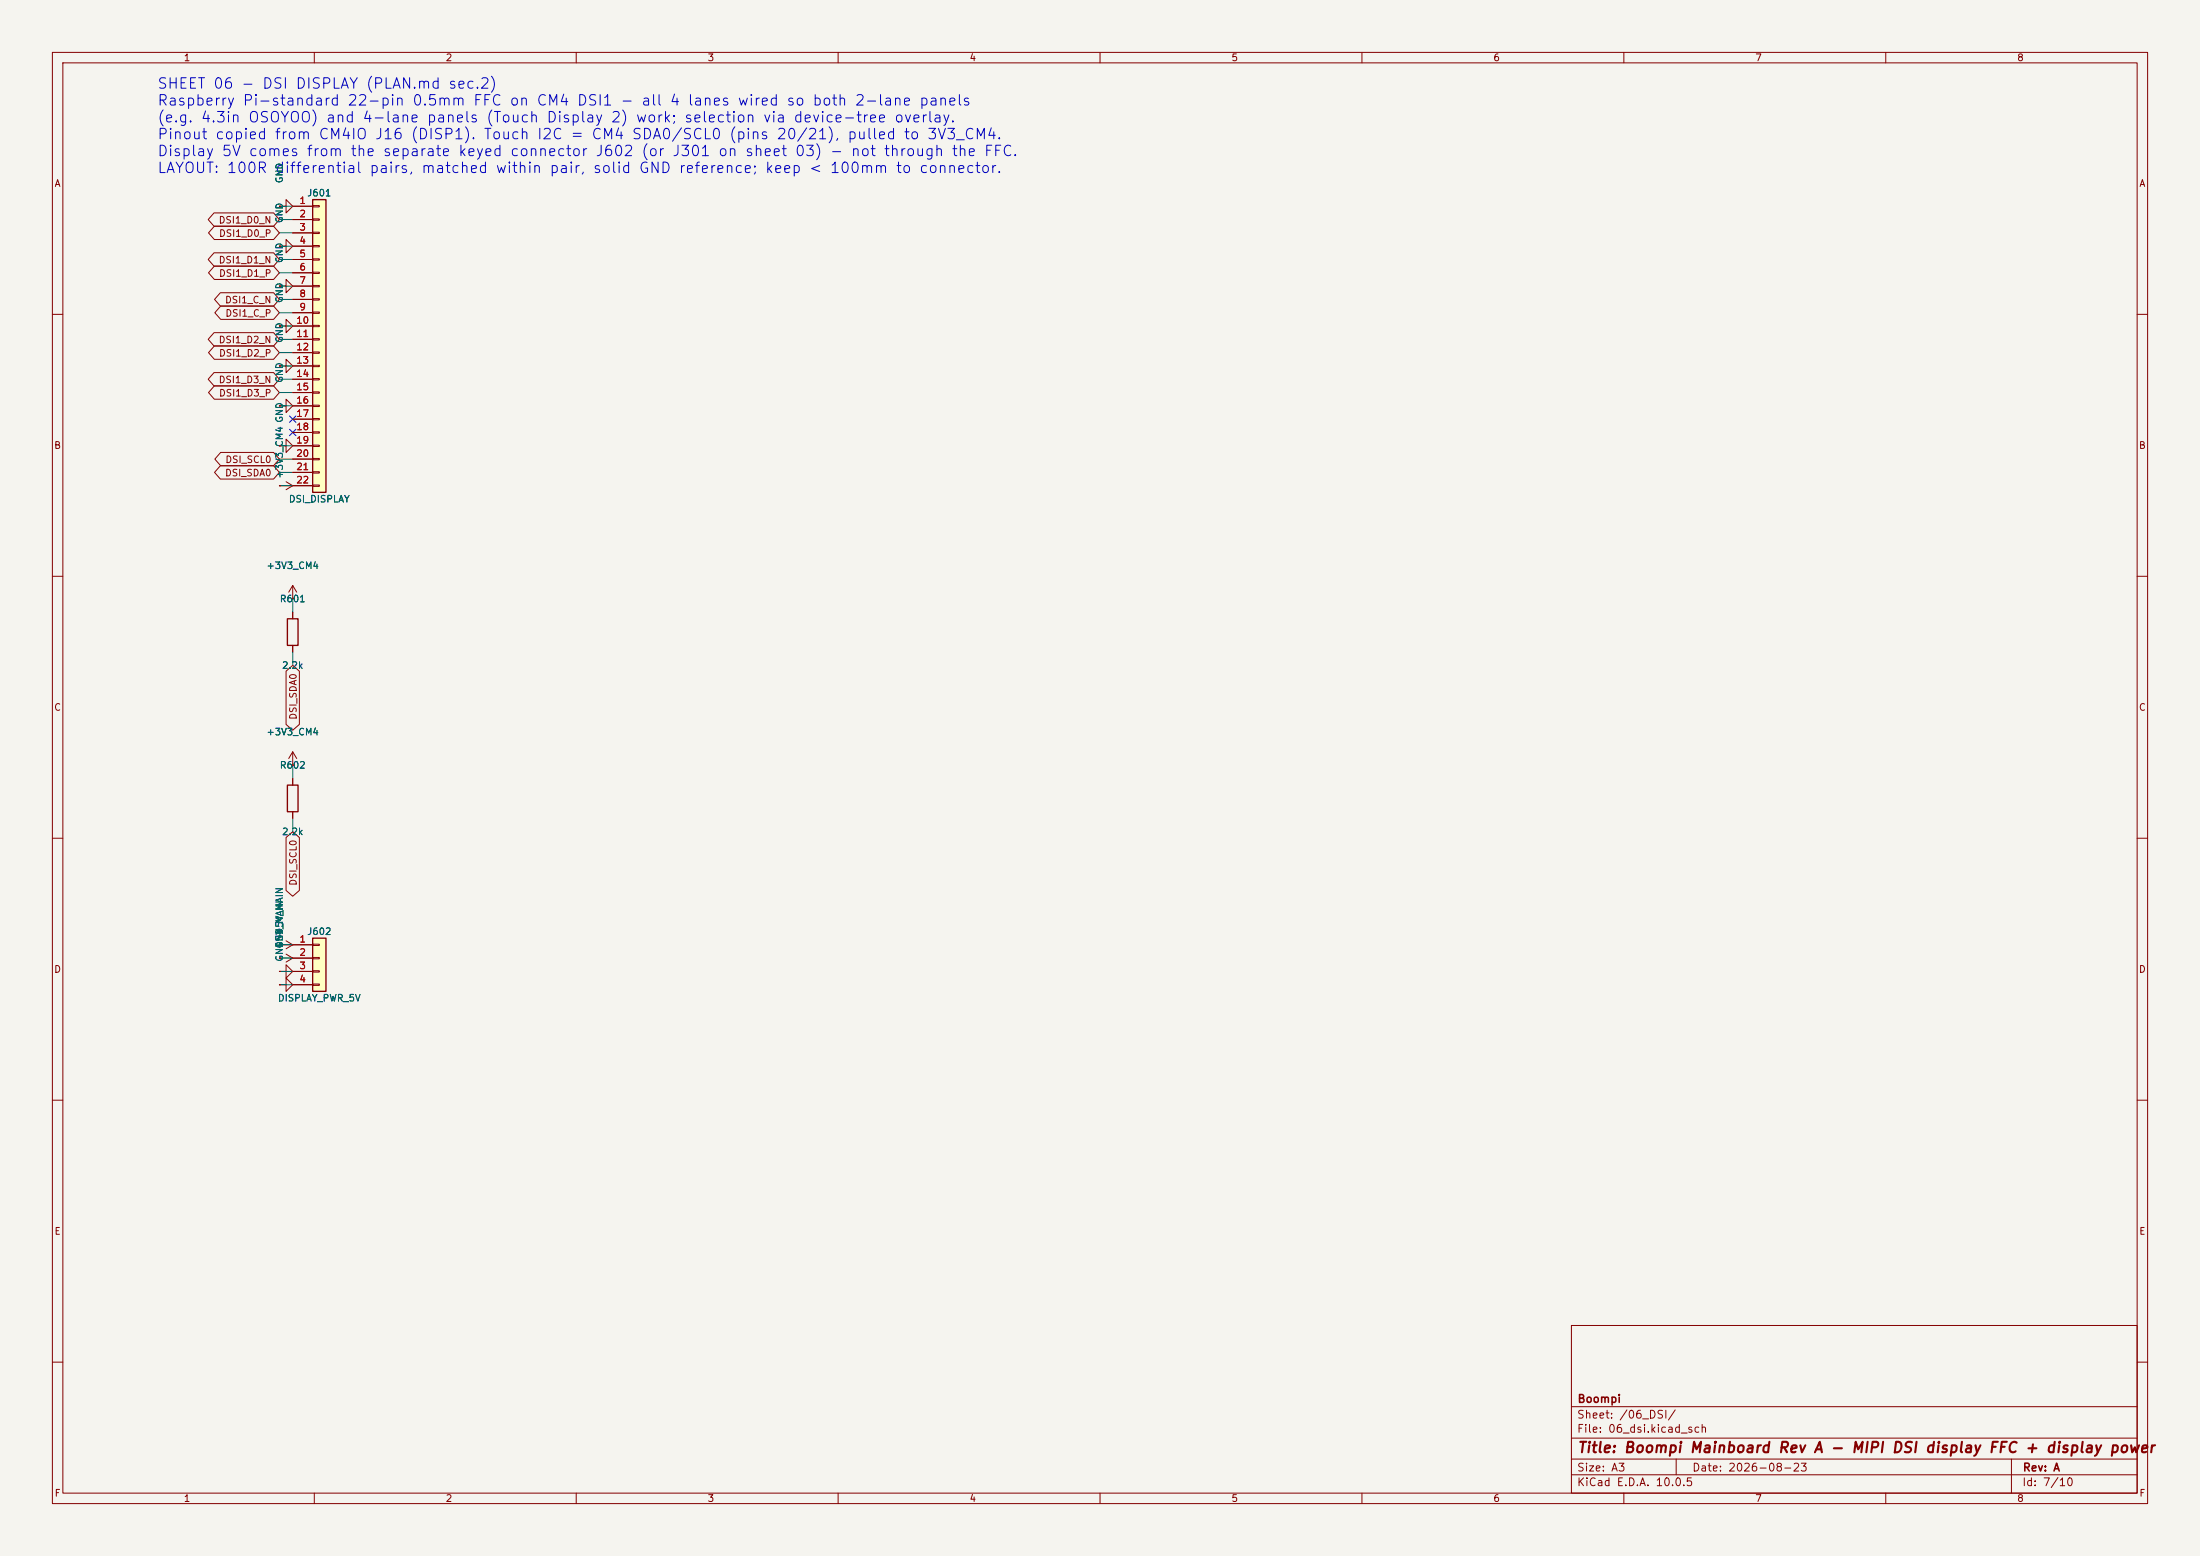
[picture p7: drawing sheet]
(kicad_sch
 (version 20260306)
 (generator "eeschema")
 (generator_version "10.0")
 (paper "A3")
 (title_block
  (title "Boompi Mainboard Rev A - MIPI DSI display FFC + display power")
  (date "2026-08-23")
  (rev "A")
  (company "Boompi"))
 (lib_symbols
  (symbol "Connector_Generic:Conn_01x04"
   (pin_names
    (offset 1.016) (hide yes)) (exclude_from_sim no) (in_bom yes) (on_board yes)
   (in_pos_files yes)
   (duplicate_pin_numbers_are_jumpers no)
   (property "Reference" "J" (at 0 5.08 0) (show_name no) (do_not_autoplace no) (effects (font (size 1.27 1.27))))
   (property "Value" "Conn_01x04" (at 0 -7.62 0) (show_name no) (do_not_autoplace no) (effects (font (size 1.27 1.27))))
   (property "Footprint" "" (at 0 0 0) (show_name no) (do_not_autoplace no) (hide yes) (effects (font (size 1.27 1.27))))
   (property "Datasheet" "" (at 0 0 0) (show_name no) (do_not_autoplace no) (hide yes) (effects (font (size 1.27 1.27))))
   (property "Description" "Generic connector, single row, 01x04, script generated (kicad-library-utils/schlib/autogen/connector/)" (at 0 0 0) (show_name no) (do_not_autoplace no) (hide yes) (effects (font (size 1.27 1.27))))
   (symbol "Conn_01x04_1_1"
    (rectangle (start -1.27 3.81) (end 1.27 -6.35) (stroke (width 0.254) (type default)) (fill (type background)))
    (rectangle (start -1.27 2.667) (end 0 2.413) (stroke (width 0.1524) (type default)) (fill (type none)))
    (rectangle (start -1.27 0.127) (end 0 -0.127) (stroke (width 0.1524) (type default)) (fill (type none)))
    (rectangle (start -1.27 -2.413) (end 0 -2.667) (stroke (width 0.1524) (type default)) (fill (type none)))
    (rectangle (start -1.27 -4.953) (end 0 -5.207) (stroke (width 0.1524) (type default)) (fill (type none)))
    (pin passive line (at -5.08 2.54 0) (length 3.81) (name "Pin_1" (effects (font (size 1.27 1.27)))) (number "1" (effects (font (size 1.27 1.27)))))
    (pin passive line (at -5.08 0 0) (length 3.81) (name "Pin_2" (effects (font (size 1.27 1.27)))) (number "2" (effects (font (size 1.27 1.27)))))
    (pin passive line (at -5.08 -2.54 0) (length 3.81) (name "Pin_3" (effects (font (size 1.27 1.27)))) (number "3" (effects (font (size 1.27 1.27)))))
    (pin passive line (at -5.08 -5.08 0) (length 3.81) (name "Pin_4" (effects (font (size 1.27 1.27)))) (number "4" (effects (font (size 1.27 1.27))))))
   (embedded_fonts no))
  (symbol "Connector_Generic:Conn_01x22"
   (pin_names
    (offset 1.016) (hide yes)) (exclude_from_sim no) (in_bom yes) (on_board yes)
   (in_pos_files yes)
   (duplicate_pin_numbers_are_jumpers no)
   (property "Reference" "J" (at 0 27.94 0) (show_name no) (do_not_autoplace no) (effects (font (size 1.27 1.27))))
   (property "Value" "Conn_01x22" (at 0 -30.48 0) (show_name no) (do_not_autoplace no) (effects (font (size 1.27 1.27))))
   (property "Footprint" "" (at 0 0 0) (show_name no) (do_not_autoplace no) (hide yes) (effects (font (size 1.27 1.27))))
   (property "Datasheet" "" (at 0 0 0) (show_name no) (do_not_autoplace no) (hide yes) (effects (font (size 1.27 1.27))))
   (property "Description" "Generic connector, single row, 01x22, script generated (kicad-library-utils/schlib/autogen/connector/)" (at 0 0 0) (show_name no) (do_not_autoplace no) (hide yes) (effects (font (size 1.27 1.27))))
   (symbol "Conn_01x22_1_1"
    (rectangle (start -1.27 26.67) (end 1.27 -29.21) (stroke (width 0.254) (type default)) (fill (type background)))
    (rectangle (start -1.27 25.527) (end 0 25.273) (stroke (width 0.1524) (type default)) (fill (type none)))
    (rectangle (start -1.27 22.987) (end 0 22.733) (stroke (width 0.1524) (type default)) (fill (type none)))
    (rectangle (start -1.27 20.447) (end 0 20.193) (stroke (width 0.1524) (type default)) (fill (type none)))
    (rectangle (start -1.27 17.907) (end 0 17.653) (stroke (width 0.1524) (type default)) (fill (type none)))
    (rectangle (start -1.27 15.367) (end 0 15.113) (stroke (width 0.1524) (type default)) (fill (type none)))
    (rectangle (start -1.27 12.827) (end 0 12.573) (stroke (width 0.1524) (type default)) (fill (type none)))
    (rectangle (start -1.27 10.287) (end 0 10.033) (stroke (width 0.1524) (type default)) (fill (type none)))
    (rectangle (start -1.27 7.747) (end 0 7.493) (stroke (width 0.1524) (type default)) (fill (type none)))
    (rectangle (start -1.27 5.207) (end 0 4.953) (stroke (width 0.1524) (type default)) (fill (type none)))
    (rectangle (start -1.27 2.667) (end 0 2.413) (stroke (width 0.1524) (type default)) (fill (type none)))
    (rectangle (start -1.27 0.127) (end 0 -0.127) (stroke (width 0.1524) (type default)) (fill (type none)))
    (rectangle (start -1.27 -2.413) (end 0 -2.667) (stroke (width 0.1524) (type default)) (fill (type none)))
    (rectangle (start -1.27 -4.953) (end 0 -5.207) (stroke (width 0.1524) (type default)) (fill (type none)))
    (rectangle (start -1.27 -7.493) (end 0 -7.747) (stroke (width 0.1524) (type default)) (fill (type none)))
    (rectangle (start -1.27 -10.033) (end 0 -10.287) (stroke (width 0.1524) (type default)) (fill (type none)))
    (rectangle (start -1.27 -12.573) (end 0 -12.827) (stroke (width 0.1524) (type default)) (fill (type none)))
    (rectangle (start -1.27 -15.113) (end 0 -15.367) (stroke (width 0.1524) (type default)) (fill (type none)))
    (rectangle (start -1.27 -17.653) (end 0 -17.907) (stroke (width 0.1524) (type default)) (fill (type none)))
    (rectangle (start -1.27 -20.193) (end 0 -20.447) (stroke (width 0.1524) (type default)) (fill (type none)))
    (rectangle (start -1.27 -22.733) (end 0 -22.987) (stroke (width 0.1524) (type default)) (fill (type none)))
    (rectangle (start -1.27 -25.273) (end 0 -25.527) (stroke (width 0.1524) (type default)) (fill (type none)))
    (rectangle (start -1.27 -27.813) (end 0 -28.067) (stroke (width 0.1524) (type default)) (fill (type none)))
    (pin passive line (at -5.08 25.4 0) (length 3.81) (name "Pin_1" (effects (font (size 1.27 1.27)))) (number "1" (effects (font (size 1.27 1.27)))))
    (pin passive line (at -5.08 22.86 0) (length 3.81) (name "Pin_2" (effects (font (size 1.27 1.27)))) (number "2" (effects (font (size 1.27 1.27)))))
    (pin passive line (at -5.08 20.32 0) (length 3.81) (name "Pin_3" (effects (font (size 1.27 1.27)))) (number "3" (effects (font (size 1.27 1.27)))))
    (pin passive line (at -5.08 17.78 0) (length 3.81) (name "Pin_4" (effects (font (size 1.27 1.27)))) (number "4" (effects (font (size 1.27 1.27)))))
    (pin passive line (at -5.08 15.24 0) (length 3.81) (name "Pin_5" (effects (font (size 1.27 1.27)))) (number "5" (effects (font (size 1.27 1.27)))))
    (pin passive line (at -5.08 12.7 0) (length 3.81) (name "Pin_6" (effects (font (size 1.27 1.27)))) (number "6" (effects (font (size 1.27 1.27)))))
    (pin passive line (at -5.08 10.16 0) (length 3.81) (name "Pin_7" (effects (font (size 1.27 1.27)))) (number "7" (effects (font (size 1.27 1.27)))))
    (pin passive line (at -5.08 7.62 0) (length 3.81) (name "Pin_8" (effects (font (size 1.27 1.27)))) (number "8" (effects (font (size 1.27 1.27)))))
    (pin passive line (at -5.08 5.08 0) (length 3.81) (name "Pin_9" (effects (font (size 1.27 1.27)))) (number "9" (effects (font (size 1.27 1.27)))))
    (pin passive line (at -5.08 2.54 0) (length 3.81) (name "Pin_10" (effects (font (size 1.27 1.27)))) (number "10" (effects (font (size 1.27 1.27)))))
    (pin passive line (at -5.08 0 0) (length 3.81) (name "Pin_11" (effects (font (size 1.27 1.27)))) (number "11" (effects (font (size 1.27 1.27)))))
    (pin passive line (at -5.08 -2.54 0) (length 3.81) (name "Pin_12" (effects (font (size 1.27 1.27)))) (number "12" (effects (font (size 1.27 1.27)))))
    (pin passive line (at -5.08 -5.08 0) (length 3.81) (name "Pin_13" (effects (font (size 1.27 1.27)))) (number "13" (effects (font (size 1.27 1.27)))))
    (pin passive line (at -5.08 -7.62 0) (length 3.81) (name "Pin_14" (effects (font (size 1.27 1.27)))) (number "14" (effects (font (size 1.27 1.27)))))
    (pin passive line (at -5.08 -10.16 0) (length 3.81) (name "Pin_15" (effects (font (size 1.27 1.27)))) (number "15" (effects (font (size 1.27 1.27)))))
    (pin passive line (at -5.08 -12.7 0) (length 3.81) (name "Pin_16" (effects (font (size 1.27 1.27)))) (number "16" (effects (font (size 1.27 1.27)))))
    (pin passive line (at -5.08 -15.24 0) (length 3.81) (name "Pin_17" (effects (font (size 1.27 1.27)))) (number "17" (effects (font (size 1.27 1.27)))))
    (pin passive line (at -5.08 -17.78 0) (length 3.81) (name "Pin_18" (effects (font (size 1.27 1.27)))) (number "18" (effects (font (size 1.27 1.27)))))
    (pin passive line (at -5.08 -20.32 0) (length 3.81) (name "Pin_19" (effects (font (size 1.27 1.27)))) (number "19" (effects (font (size 1.27 1.27)))))
    (pin passive line (at -5.08 -22.86 0) (length 3.81) (name "Pin_20" (effects (font (size 1.27 1.27)))) (number "20" (effects (font (size 1.27 1.27)))))
    (pin passive line (at -5.08 -25.4 0) (length 3.81) (name "Pin_21" (effects (font (size 1.27 1.27)))) (number "21" (effects (font (size 1.27 1.27)))))
    (pin passive line (at -5.08 -27.94 0) (length 3.81) (name "Pin_22" (effects (font (size 1.27 1.27)))) (number "22" (effects (font (size 1.27 1.27))))))
   (embedded_fonts no))
  (symbol "Device:R"
   (pin_numbers (hide yes))
   (pin_names
    (offset 0)) (exclude_from_sim no) (in_bom yes) (on_board yes)
   (in_pos_files yes)
   (duplicate_pin_numbers_are_jumpers no)
   (property "Reference" "R" (at 2.032 0 90) (show_name no) (do_not_autoplace no) (effects (font (size 1.27 1.27))))
   (property "Value" "R" (at 0 0 90) (show_name no) (do_not_autoplace no) (effects (font (size 1.27 1.27))))
   (property "Footprint" "" (at -1.778 0 90) (show_name no) (do_not_autoplace no) (hide yes) (effects (font (size 1.27 1.27))))
   (property "Datasheet" "" (at 0 0 0) (show_name no) (do_not_autoplace no) (hide yes) (effects (font (size 1.27 1.27))))
   (property "Description" "Resistor" (at 0 0 0) (show_name no) (do_not_autoplace no) (hide yes) (effects (font (size 1.27 1.27))))
   (symbol "R_0_1"
    (rectangle (start -1.016 -2.54) (end 1.016 2.54) (stroke (width 0.254) (type default)) (fill (type none))))
   (symbol "R_1_1"
    (pin passive line (at 0 3.81 270) (length 1.27) (name "" (effects (font (size 1.27 1.27)))) (number "1" (effects (font (size 1.27 1.27)))))
    (pin passive line (at 0 -3.81 90) (length 1.27) (name "" (effects (font (size 1.27 1.27)))) (number "2" (effects (font (size 1.27 1.27))))))
   (embedded_fonts no))
  (symbol "boompi:+3V3_CM4"
   (power global)
   (pin_numbers (hide yes))
   (pin_names
    (offset 0) (hide yes)) (exclude_from_sim no) (in_bom yes) (on_board yes)
   (in_pos_files yes)
   (duplicate_pin_numbers_are_jumpers no)
   (property "Reference" "#PWR" (at 0 -3.81 0) (show_name no) (do_not_autoplace no) (hide yes) (effects (font (size 1.27 1.27))))
   (property "Value" "+3V3_CM4" (at 0 3.556 0) (show_name no) (do_not_autoplace no) (effects (font (size 1.27 1.27))))
   (property "Footprint" "" (at 0 0 0) (show_name no) (do_not_autoplace no) (hide yes) (effects (font (size 1.27 1.27))))
   (property "Datasheet" "" (at 0 0 0) (show_name no) (do_not_autoplace no) (hide yes) (effects (font (size 1.27 1.27))))
   (property "Description" "Power symbol creates a global label with name \"+5V\"" (at 0 0 0) (show_name no) (do_not_autoplace no) (hide yes) (effects (font (size 1.27 1.27))))
   (symbol "+3V3_CM4_0_1"
    (polyline (pts (xy -0.762 1.27) (xy 0 2.54)) (stroke (width 0) (type default)) (fill (type none)))
    (polyline (pts (xy 0 2.54) (xy 0.762 1.27)) (stroke (width 0) (type default)) (fill (type none)))
    (polyline (pts (xy 0 0) (xy 0 2.54)) (stroke (width 0) (type default)) (fill (type none))))
   (symbol "+3V3_CM4_1_1"
    (pin power_in line (at 0 0 90) (length 0) (name "+3V3_CM4" (effects (font (size 1.27 1.27)))) (number "1" (effects (font (size 1.27 1.27))))))
   (embedded_fonts no))
  (symbol "boompi:+5V_MAIN"
   (power global)
   (pin_numbers (hide yes))
   (pin_names
    (offset 0) (hide yes)) (exclude_from_sim no) (in_bom yes) (on_board yes)
   (in_pos_files yes)
   (duplicate_pin_numbers_are_jumpers no)
   (property "Reference" "#PWR" (at 0 -3.81 0) (show_name no) (do_not_autoplace no) (hide yes) (effects (font (size 1.27 1.27))))
   (property "Value" "+5V_MAIN" (at 0 3.556 0) (show_name no) (do_not_autoplace no) (effects (font (size 1.27 1.27))))
   (property "Footprint" "" (at 0 0 0) (show_name no) (do_not_autoplace no) (hide yes) (effects (font (size 1.27 1.27))))
   (property "Datasheet" "" (at 0 0 0) (show_name no) (do_not_autoplace no) (hide yes) (effects (font (size 1.27 1.27))))
   (property "Description" "Power symbol creates a global label with name \"+5V\"" (at 0 0 0) (show_name no) (do_not_autoplace no) (hide yes) (effects (font (size 1.27 1.27))))
   (symbol "+5V_MAIN_0_1"
    (polyline (pts (xy -0.762 1.27) (xy 0 2.54)) (stroke (width 0) (type default)) (fill (type none)))
    (polyline (pts (xy 0 2.54) (xy 0.762 1.27)) (stroke (width 0) (type default)) (fill (type none)))
    (polyline (pts (xy 0 0) (xy 0 2.54)) (stroke (width 0) (type default)) (fill (type none))))
   (symbol "+5V_MAIN_1_1"
    (pin power_in line (at 0 0 90) (length 0) (name "+5V_MAIN" (effects (font (size 1.27 1.27)))) (number "1" (effects (font (size 1.27 1.27))))))
   (embedded_fonts no))
  (symbol "power:GND"
   (power global)
   (pin_numbers (hide yes))
   (pin_names
    (offset 0) (hide yes)) (exclude_from_sim no) (in_bom yes) (on_board yes)
   (in_pos_files yes)
   (duplicate_pin_numbers_are_jumpers no)
   (property "Reference" "#PWR" (at 0 -6.35 0) (show_name no) (do_not_autoplace no) (hide yes) (effects (font (size 1.27 1.27))))
   (property "Value" "GND" (at 0 -3.81 0) (show_name no) (do_not_autoplace no) (effects (font (size 1.27 1.27))))
   (property "Footprint" "" (at 0 0 0) (show_name no) (do_not_autoplace no) (hide yes) (effects (font (size 1.27 1.27))))
   (property "Datasheet" "" (at 0 0 0) (show_name no) (do_not_autoplace no) (hide yes) (effects (font (size 1.27 1.27))))
   (property "Description" "Power symbol creates a global label with name \"GND\" , ground" (at 0 0 0) (show_name no) (do_not_autoplace no) (hide yes) (effects (font (size 1.27 1.27))))
   (symbol "GND_0_1"
    (polyline (pts (xy 0 0) (xy 0 -1.27) (xy 1.27 -1.27) (xy 0 -2.54) (xy -1.27 -1.27) (xy 0 -1.27)) (stroke (width 0) (type default)) (fill (type none))))
   (symbol "GND_1_1"
    (pin power_in line (at 0 0 270) (length 0) (name "" (effects (font (size 1.27 1.27)))) (number "1" (effects (font (size 1.27 1.27))))))
   (embedded_fonts no)))
 (symbol
  (lib_id "Connector_Generic:Conn_01x22")
  (at 60.96 64.77 0)
  (unit 1)
  (exclude_from_sim no)
  (in_bom yes)
  (on_board yes)
  (dnp no)
  (property "Reference" "J601" (at 60.96 36.83 0) (effects (font (size 1.27 1.27))))
  (property "Value" "DSI_DISPLAY" (at 60.96 95.25 0) (effects (font (size 1.27 1.27))))
  (property "Footprint" "Connector_FFC-FPC:Hirose_FH12-22S-0.5SH_1x22-1MP_P0.50mm_Horizontal" (at 60.96 64.77 0) (effects (font (size 1.27 1.27)) (hide yes)))
  (property "Datasheet" "" (at 60.96 64.77 0) (effects (font (size 1.27 1.27)) (hide yes)))
  (property "MPN" "Hirose FH12-22S-0.5SH(55)" (at 60.96 64.77 0) (effects (font (size 1.27 1.27)) (hide yes))))
 (wire
  (pts (xy 55.88 39.37) (xy 53.34 39.37))
  (stroke (width 0) (type default)))
 (symbol
  (lib_id "power:GND")
  (at 53.34 39.37 90)
  (unit 1)
  (exclude_from_sim no)
  (in_bom no)
  (on_board yes)
  (dnp no)
  (property "Reference" "#PWR0352" (at 53.34 35.56 0) (effects (font (size 1.27 1.27)) (hide yes)))
  (property "Value" "GND" (at 53.34 33.02 0) (effects (font (size 1.27 1.27))))
  (property "Footprint" "" (at 53.34 39.37 0) (effects (font (size 1.27 1.27)) (hide yes)))
  (property "Datasheet" "" (at 53.34 39.37 0) (effects (font (size 1.27 1.27)) (hide yes))))
 (wire
  (pts (xy 55.88 41.91) (xy 53.34 41.91))
  (stroke (width 0) (type default)))
 (global_label "DSI1_D0_N"
  (shape bidirectional)
  (at 53.34 41.91 180)
  (effects (font (size 1.27 1.27)) (justify right))
  (property "Intersheetrefs" "${INTERSHEET_REFS}" (at 53.34 41.91 0) (effects (font (size 1.27 1.27)) (hide yes))))
 (wire
  (pts (xy 55.88 44.45) (xy 53.34 44.45))
  (stroke (width 0) (type default)))
 (global_label "DSI1_D0_P"
  (shape bidirectional)
  (at 53.34 44.45 180)
  (effects (font (size 1.27 1.27)) (justify right))
  (property "Intersheetrefs" "${INTERSHEET_REFS}" (at 53.34 44.45 0) (effects (font (size 1.27 1.27)) (hide yes))))
 (wire
  (pts (xy 55.88 46.99) (xy 53.34 46.99))
  (stroke (width 0) (type default)))
 (symbol
  (lib_id "power:GND")
  (at 53.34 46.99 90)
  (unit 1)
  (exclude_from_sim no)
  (in_bom no)
  (on_board yes)
  (dnp no)
  (property "Reference" "#PWR0353" (at 53.34 43.18 0) (effects (font (size 1.27 1.27)) (hide yes)))
  (property "Value" "GND" (at 53.34 40.64 0) (effects (font (size 1.27 1.27))))
  (property "Footprint" "" (at 53.34 46.99 0) (effects (font (size 1.27 1.27)) (hide yes)))
  (property "Datasheet" "" (at 53.34 46.99 0) (effects (font (size 1.27 1.27)) (hide yes))))
 (wire
  (pts (xy 55.88 49.53) (xy 53.34 49.53))
  (stroke (width 0) (type default)))
 (global_label "DSI1_D1_N"
  (shape bidirectional)
  (at 53.34 49.53 180)
  (effects (font (size 1.27 1.27)) (justify right))
  (property "Intersheetrefs" "${INTERSHEET_REFS}" (at 53.34 49.53 0) (effects (font (size 1.27 1.27)) (hide yes))))
 (wire
  (pts (xy 55.88 52.07) (xy 53.34 52.07))
  (stroke (width 0) (type default)))
 (global_label "DSI1_D1_P"
  (shape bidirectional)
  (at 53.34 52.07 180)
  (effects (font (size 1.27 1.27)) (justify right))
  (property "Intersheetrefs" "${INTERSHEET_REFS}" (at 53.34 52.07 0) (effects (font (size 1.27 1.27)) (hide yes))))
 (wire
  (pts (xy 55.88 54.61) (xy 53.34 54.61))
  (stroke (width 0) (type default)))
 (symbol
  (lib_id "power:GND")
  (at 53.34 54.61 90)
  (unit 1)
  (exclude_from_sim no)
  (in_bom no)
  (on_board yes)
  (dnp no)
  (property "Reference" "#PWR0354" (at 53.34 50.8 0) (effects (font (size 1.27 1.27)) (hide yes)))
  (property "Value" "GND" (at 53.34 48.26 0) (effects (font (size 1.27 1.27))))
  (property "Footprint" "" (at 53.34 54.61 0) (effects (font (size 1.27 1.27)) (hide yes)))
  (property "Datasheet" "" (at 53.34 54.61 0) (effects (font (size 1.27 1.27)) (hide yes))))
 (wire
  (pts (xy 55.88 57.15) (xy 53.34 57.15))
  (stroke (width 0) (type default)))
 (global_label "DSI1_C_N"
  (shape bidirectional)
  (at 53.34 57.15 180)
  (effects (font (size 1.27 1.27)) (justify right))
  (property "Intersheetrefs" "${INTERSHEET_REFS}" (at 53.34 57.15 0) (effects (font (size 1.27 1.27)) (hide yes))))
 (wire
  (pts (xy 55.88 59.69) (xy 53.34 59.69))
  (stroke (width 0) (type default)))
 (global_label "DSI1_C_P"
  (shape bidirectional)
  (at 53.34 59.69 180)
  (effects (font (size 1.27 1.27)) (justify right))
  (property "Intersheetrefs" "${INTERSHEET_REFS}" (at 53.34 59.69 0) (effects (font (size 1.27 1.27)) (hide yes))))
 (wire
  (pts (xy 55.88 62.23) (xy 53.34 62.23))
  (stroke (width 0) (type default)))
 (symbol
  (lib_id "power:GND")
  (at 53.34 62.23 90)
  (unit 1)
  (exclude_from_sim no)
  (in_bom no)
  (on_board yes)
  (dnp no)
  (property "Reference" "#PWR0355" (at 53.34 58.42 0) (effects (font (size 1.27 1.27)) (hide yes)))
  (property "Value" "GND" (at 53.34 55.88 0) (effects (font (size 1.27 1.27))))
  (property "Footprint" "" (at 53.34 62.23 0) (effects (font (size 1.27 1.27)) (hide yes)))
  (property "Datasheet" "" (at 53.34 62.23 0) (effects (font (size 1.27 1.27)) (hide yes))))
 (wire
  (pts (xy 55.88 64.77) (xy 53.34 64.77))
  (stroke (width 0) (type default)))
 (global_label "DSI1_D2_N"
  (shape bidirectional)
  (at 53.34 64.77 180)
  (effects (font (size 1.27 1.27)) (justify right))
  (property "Intersheetrefs" "${INTERSHEET_REFS}" (at 53.34 64.77 0) (effects (font (size 1.27 1.27)) (hide yes))))
 (wire
  (pts (xy 55.88 67.31) (xy 53.34 67.31))
  (stroke (width 0) (type default)))
 (global_label "DSI1_D2_P"
  (shape bidirectional)
  (at 53.34 67.31 180)
  (effects (font (size 1.27 1.27)) (justify right))
  (property "Intersheetrefs" "${INTERSHEET_REFS}" (at 53.34 67.31 0) (effects (font (size 1.27 1.27)) (hide yes))))
 (wire
  (pts (xy 55.88 69.85) (xy 53.34 69.85))
  (stroke (width 0) (type default)))
 (symbol
  (lib_id "power:GND")
  (at 53.34 69.85 90)
  (unit 1)
  (exclude_from_sim no)
  (in_bom no)
  (on_board yes)
  (dnp no)
  (property "Reference" "#PWR0356" (at 53.34 66.04 0) (effects (font (size 1.27 1.27)) (hide yes)))
  (property "Value" "GND" (at 53.34 63.5 0) (effects (font (size 1.27 1.27))))
  (property "Footprint" "" (at 53.34 69.85 0) (effects (font (size 1.27 1.27)) (hide yes)))
  (property "Datasheet" "" (at 53.34 69.85 0) (effects (font (size 1.27 1.27)) (hide yes))))
 (wire
  (pts (xy 55.88 72.39) (xy 53.34 72.39))
  (stroke (width 0) (type default)))
 (global_label "DSI1_D3_N"
  (shape bidirectional)
  (at 53.34 72.39 180)
  (effects (font (size 1.27 1.27)) (justify right))
  (property "Intersheetrefs" "${INTERSHEET_REFS}" (at 53.34 72.39 0) (effects (font (size 1.27 1.27)) (hide yes))))
 (wire
  (pts (xy 55.88 74.93) (xy 53.34 74.93))
  (stroke (width 0) (type default)))
 (global_label "DSI1_D3_P"
  (shape bidirectional)
  (at 53.34 74.93 180)
  (effects (font (size 1.27 1.27)) (justify right))
  (property "Intersheetrefs" "${INTERSHEET_REFS}" (at 53.34 74.93 0) (effects (font (size 1.27 1.27)) (hide yes))))
 (wire
  (pts (xy 55.88 77.47) (xy 53.34 77.47))
  (stroke (width 0) (type default)))
 (symbol
  (lib_id "power:GND")
  (at 53.34 77.47 90)
  (unit 1)
  (exclude_from_sim no)
  (in_bom no)
  (on_board yes)
  (dnp no)
  (property "Reference" "#PWR0357" (at 53.34 73.66 0) (effects (font (size 1.27 1.27)) (hide yes)))
  (property "Value" "GND" (at 53.34 71.12 0) (effects (font (size 1.27 1.27))))
  (property "Footprint" "" (at 53.34 77.47 0) (effects (font (size 1.27 1.27)) (hide yes)))
  (property "Datasheet" "" (at 53.34 77.47 0) (effects (font (size 1.27 1.27)) (hide yes))))
 (no_connect
  (at 55.88 80.01))
 (no_connect
  (at 55.88 82.55))
 (wire
  (pts (xy 55.88 85.09) (xy 53.34 85.09))
  (stroke (width 0) (type default)))
 (symbol
  (lib_id "power:GND")
  (at 53.34 85.09 90)
  (unit 1)
  (exclude_from_sim no)
  (in_bom no)
  (on_board yes)
  (dnp no)
  (property "Reference" "#PWR0358" (at 53.34 81.28 0) (effects (font (size 1.27 1.27)) (hide yes)))
  (property "Value" "GND" (at 53.34 78.74 0) (effects (font (size 1.27 1.27))))
  (property "Footprint" "" (at 53.34 85.09 0) (effects (font (size 1.27 1.27)) (hide yes)))
  (property "Datasheet" "" (at 53.34 85.09 0) (effects (font (size 1.27 1.27)) (hide yes))))
 (wire
  (pts (xy 55.88 87.63) (xy 53.34 87.63))
  (stroke (width 0) (type default)))
 (global_label "DSI_SCL0"
  (shape bidirectional)
  (at 53.34 87.63 180)
  (effects (font (size 1.27 1.27)) (justify right))
  (property "Intersheetrefs" "${INTERSHEET_REFS}" (at 53.34 87.63 0) (effects (font (size 1.27 1.27)) (hide yes))))
 (wire
  (pts (xy 55.88 90.17) (xy 53.34 90.17))
  (stroke (width 0) (type default)))
 (global_label "DSI_SDA0"
  (shape bidirectional)
  (at 53.34 90.17 180)
  (effects (font (size 1.27 1.27)) (justify right))
  (property "Intersheetrefs" "${INTERSHEET_REFS}" (at 53.34 90.17 0) (effects (font (size 1.27 1.27)) (hide yes))))
 (wire
  (pts (xy 55.88 92.71) (xy 53.34 92.71))
  (stroke (width 0) (type default)))
 (symbol
  (lib_id "boompi:+3V3_CM4")
  (at 53.34 92.71 270)
  (unit 1)
  (exclude_from_sim no)
  (in_bom no)
  (on_board yes)
  (dnp no)
  (property "Reference" "#PWR0359" (at 53.34 88.9 0) (effects (font (size 1.27 1.27)) (hide yes)))
  (property "Value" "+3V3_CM4" (at 53.34 86.36 0) (effects (font (size 1.27 1.27))))
  (property "Footprint" "" (at 53.34 92.71 0) (effects (font (size 1.27 1.27)) (hide yes)))
  (property "Datasheet" "" (at 53.34 92.71 0) (effects (font (size 1.27 1.27)) (hide yes))))
 (symbol
  (lib_id "Device:R")
  (at 55.88 120.65 0)
  (unit 1)
  (exclude_from_sim no)
  (in_bom yes)
  (on_board yes)
  (dnp no)
  (property "Reference" "R601" (at 55.88 114.3 0) (effects (font (size 1.27 1.27))))
  (property "Value" "2.2k" (at 55.88 127 0) (effects (font (size 1.27 1.27))))
  (property "Footprint" "Resistor_SMD:R_0603_1608Metric" (at 55.88 120.65 0) (effects (font (size 1.27 1.27)) (hide yes)))
  (property "Datasheet" "" (at 55.88 120.65 0) (effects (font (size 1.27 1.27)) (hide yes))))
 (wire
  (pts (xy 55.88 116.84) (xy 55.88 114.3))
  (stroke (width 0) (type default)))
 (symbol
  (lib_id "boompi:+3V3_CM4")
  (at 55.88 114.3 0)
  (unit 1)
  (exclude_from_sim no)
  (in_bom no)
  (on_board yes)
  (dnp no)
  (property "Reference" "#PWR0360" (at 55.88 110.49 0) (effects (font (size 1.27 1.27)) (hide yes)))
  (property "Value" "+3V3_CM4" (at 55.88 107.95 0) (effects (font (size 1.27 1.27))))
  (property "Footprint" "" (at 55.88 114.3 0) (effects (font (size 1.27 1.27)) (hide yes)))
  (property "Datasheet" "" (at 55.88 114.3 0) (effects (font (size 1.27 1.27)) (hide yes))))
 (wire
  (pts (xy 55.88 124.46) (xy 55.88 127))
  (stroke (width 0) (type default)))
 (global_label "DSI_SDA0"
  (shape bidirectional)
  (at 55.88 127 270)
  (effects (font (size 1.27 1.27)) (justify right))
  (property "Intersheetrefs" "${INTERSHEET_REFS}" (at 55.88 127 0) (effects (font (size 1.27 1.27)) (hide yes))))
 (symbol
  (lib_id "Device:R")
  (at 55.88 152.4 0)
  (unit 1)
  (exclude_from_sim no)
  (in_bom yes)
  (on_board yes)
  (dnp no)
  (property "Reference" "R602" (at 55.88 146.05 0) (effects (font (size 1.27 1.27))))
  (property "Value" "2.2k" (at 55.88 158.75 0) (effects (font (size 1.27 1.27))))
  (property "Footprint" "Resistor_SMD:R_0603_1608Metric" (at 55.88 152.4 0) (effects (font (size 1.27 1.27)) (hide yes)))
  (property "Datasheet" "" (at 55.88 152.4 0) (effects (font (size 1.27 1.27)) (hide yes))))
 (wire
  (pts (xy 55.88 148.59) (xy 55.88 146.05))
  (stroke (width 0) (type default)))
 (symbol
  (lib_id "boompi:+3V3_CM4")
  (at 55.88 146.05 0)
  (unit 1)
  (exclude_from_sim no)
  (in_bom no)
  (on_board yes)
  (dnp no)
  (property "Reference" "#PWR0361" (at 55.88 142.24 0) (effects (font (size 1.27 1.27)) (hide yes)))
  (property "Value" "+3V3_CM4" (at 55.88 139.7 0) (effects (font (size 1.27 1.27))))
  (property "Footprint" "" (at 55.88 146.05 0) (effects (font (size 1.27 1.27)) (hide yes)))
  (property "Datasheet" "" (at 55.88 146.05 0) (effects (font (size 1.27 1.27)) (hide yes))))
 (wire
  (pts (xy 55.88 156.21) (xy 55.88 158.75))
  (stroke (width 0) (type default)))
 (global_label "DSI_SCL0"
  (shape bidirectional)
  (at 55.88 158.75 270)
  (effects (font (size 1.27 1.27)) (justify right))
  (property "Intersheetrefs" "${INTERSHEET_REFS}" (at 55.88 158.75 0) (effects (font (size 1.27 1.27)) (hide yes))))
 (symbol
  (lib_id "Connector_Generic:Conn_01x04")
  (at 60.96 182.88 0)
  (unit 1)
  (exclude_from_sim no)
  (in_bom yes)
  (on_board yes)
  (dnp no)
  (property "Reference" "J602" (at 60.96 177.8 0) (effects (font (size 1.27 1.27))))
  (property "Value" "DISPLAY_PWR_5V" (at 60.96 190.5 0) (effects (font (size 1.27 1.27))))
  (property "Footprint" "Connector_JST:JST_XH_B4B-XH-A_1x04_P2.50mm_Vertical" (at 60.96 182.88 0) (effects (font (size 1.27 1.27)) (hide yes)))
  (property "Datasheet" "" (at 60.96 182.88 0) (effects (font (size 1.27 1.27)) (hide yes)))
  (property "MPN" "JST B4B-XH-A" (at 60.96 182.88 0) (effects (font (size 1.27 1.27)) (hide yes))))
 (wire
  (pts (xy 55.88 180.34) (xy 53.34 180.34))
  (stroke (width 0) (type default)))
 (symbol
  (lib_id "boompi:+5V_MAIN")
  (at 53.34 180.34 270)
  (unit 1)
  (exclude_from_sim no)
  (in_bom no)
  (on_board yes)
  (dnp no)
  (property "Reference" "#PWR0362" (at 53.34 176.53 0) (effects (font (size 1.27 1.27)) (hide yes)))
  (property "Value" "+5V_MAIN" (at 53.34 173.99 0) (effects (font (size 1.27 1.27))))
  (property "Footprint" "" (at 53.34 180.34 0) (effects (font (size 1.27 1.27)) (hide yes)))
  (property "Datasheet" "" (at 53.34 180.34 0) (effects (font (size 1.27 1.27)) (hide yes))))
 (wire
  (pts (xy 55.88 182.88) (xy 53.34 182.88))
  (stroke (width 0) (type default)))
 (symbol
  (lib_id "boompi:+5V_MAIN")
  (at 53.34 182.88 270)
  (unit 1)
  (exclude_from_sim no)
  (in_bom no)
  (on_board yes)
  (dnp no)
  (property "Reference" "#PWR0363" (at 53.34 179.07 0) (effects (font (size 1.27 1.27)) (hide yes)))
  (property "Value" "+5V_MAIN" (at 53.34 176.53 0) (effects (font (size 1.27 1.27))))
  (property "Footprint" "" (at 53.34 182.88 0) (effects (font (size 1.27 1.27)) (hide yes)))
  (property "Datasheet" "" (at 53.34 182.88 0) (effects (font (size 1.27 1.27)) (hide yes))))
 (wire
  (pts (xy 55.88 185.42) (xy 53.34 185.42))
  (stroke (width 0) (type default)))
 (symbol
  (lib_id "power:GND")
  (at 53.34 185.42 90)
  (unit 1)
  (exclude_from_sim no)
  (in_bom no)
  (on_board yes)
  (dnp no)
  (property "Reference" "#PWR0364" (at 53.34 181.61 0) (effects (font (size 1.27 1.27)) (hide yes)))
  (property "Value" "GND" (at 53.34 179.07 0) (effects (font (size 1.27 1.27))))
  (property "Footprint" "" (at 53.34 185.42 0) (effects (font (size 1.27 1.27)) (hide yes)))
  (property "Datasheet" "" (at 53.34 185.42 0) (effects (font (size 1.27 1.27)) (hide yes))))
 (wire
  (pts (xy 55.88 187.96) (xy 53.34 187.96))
  (stroke (width 0) (type default)))
 (symbol
  (lib_id "power:GND")
  (at 53.34 187.96 90)
  (unit 1)
  (exclude_from_sim no)
  (in_bom no)
  (on_board yes)
  (dnp no)
  (property "Reference" "#PWR0365" (at 53.34 184.15 0) (effects (font (size 1.27 1.27)) (hide yes)))
  (property "Value" "GND" (at 53.34 181.61 0) (effects (font (size 1.27 1.27))))
  (property "Footprint" "" (at 53.34 187.96 0) (effects (font (size 1.27 1.27)) (hide yes)))
  (property "Datasheet" "" (at 53.34 187.96 0) (effects (font (size 1.27 1.27)) (hide yes))))
 (text "SHEET 06 - DSI DISPLAY (PLAN.md sec.2)\nRaspberry Pi-standard 22-pin 0.5mm FFC on CM4 DSI1 - all 4 lanes wired so both 2-lane panels\n(e.g. 4.3in OSOYOO) and 4-lane panels (Touch Display 2) work; selection via device-tree overlay.\nPinout copied from CM4IO J16 (DISP1). Touch I2C = CM4 SDA0/SCL0 (pins 20/21), pulled to 3V3_CM4.\nDisplay 5V comes from the separate keyed connector J602 (or J301 on sheet 03) - not through the FFC.\nLAYOUT: 100R differential pairs, matched within pair, solid GND reference; keep < 100mm to connector."
  (exclude_from_sim yes)
  (at 30 15 0)
  (effects (font (size 2 2)) (justify left top)))
 (embedded_fonts no))
